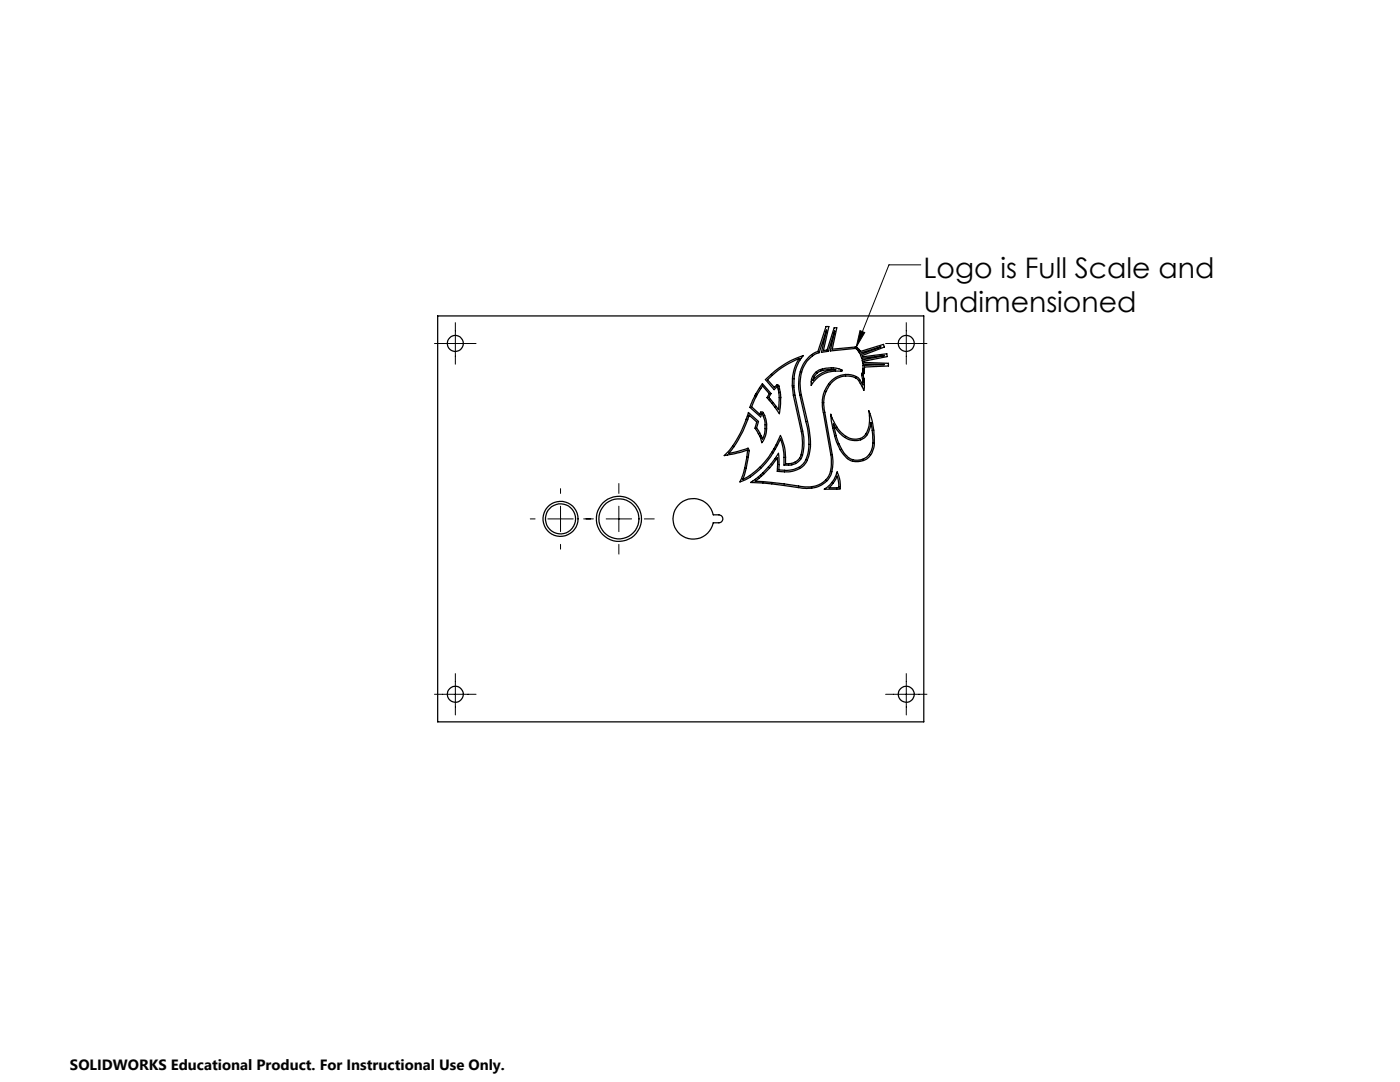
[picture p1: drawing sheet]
<svg xmlns="http://www.w3.org/2000/svg" width="279mm" height="216mm" viewBox="0 0 279 216" stroke-linecap="round" stroke-linejoin="round" font-family="sans-serif">
<g fill="none" stroke="#000" stroke-width=".25">
<path d="M87.3 63h97.1v81h-97.1zM152.8 75.7a18.7 18.7 0 0 1 7.5-4.8 8 8 0 0 0-1.9 6.1l.2 1.8 1.6 7.2a8 8 0 0 1-.4 5.5 2.99 2.99 0 0 1-2.4 1.3h-.9v-1.5a9.8 9.8 0 0 0-.7-3.7 17.1 17.1 0 0 1-4.7 6.5l-1.6 1.2-1.8 .9 .9-2.8 .6-3.6-2.5 .7-2.2 .4a20.8 20.8 0 0 0 4.9-8.6l2 1.8-.4 1.3 1 1.7 .2 .5a5 5 0 0 0 .5-3.1l-.1-.6-.5-1.4-.3 .7-2.2-1.9 1.1-2.5 1.5-2.2 1.7 1.9-.5 .8 2 2.4 .1-2.7-.3-1.9-.7 .7zM153.2 75.8a17.7 17.7 0 0 1 6.3-4.3 8.7 8.7 0 0 0-1.4 5.5l.2 1.9 1.6 7.2a8.2 8.2 0 0 1-.3 5.3 2.79 2.79 0 0 1-2.2 1.1h-.6a10.7 10.7 0 0 0-1-5.6l-.9 1.8a14.7 14.7 0 0 1-6.7 6.9l.6-1.6 .5-2.7 .2-1.3-.1-.5-.1-.1-2.4 .8-1.5 .3a20.8 20.8 0 0 0 4.1-7.7l1.5 1.4-.3 1.2 1 1.7 .3 1.2a5.8 5.8 0 0 0 .3-6l-.5-.1-.1 .5-1.7-1.5 1.1-2.5 1.1-1.7 1.3 1.6-.4 .7 2.4 3.2a11.5 11.5 0 0 0 0-5.5l-.4-.2-.6 .5zM162.7 74.3a5.8 5.8 0 0 1 5.1-.6l.1 .1a.17 .17 0 0 1 .2 .2 .17 .17 0 0 1-.3 0 5.9 5.9 0 0 0-5.9 2.9l.1-1.4zM162.9 74.5a5.3 5.3 0 0 1 3.6-.8l.3 .1a5.8 5.8 0 0 0-4.6 2.1l.4-.9zM164.9 65.2h.5l-1.1 4.8 .8-.2 1.4-4.4h.5l-.9 4.3 4.9-.4 .7 .8 4.6-1.4 .2 .6-4.4 1.6 .1 .3 4.8-.6 .1 .6-4.7 .9 .1 .2 4.8 .2v.5l-4.8 .2-.2 1.7a6.8 6.8 0 0 1 .1 3l-1.1-2a4 4 0 0 0-6.2 1.7 6.5 6.5 0 0 0-.5 4.7l1.5 8.4a5.6 5.6 0 0 1-1.4 5.6 6.4 6.4 0 0 1-5.4 1 67.2 67.2 0 0 0-9.5-1 17.3 17.3 0 0 0 5.6-5.8v3.3a6.3 6.3 0 0 0 4.1-.6 4.9 4.9 0 0 0 1.9-4.5 16.6 16.6 0 0 0-.6-4.6l-1.2-5.3a7.7 7.7 0 0 1 2.5-8.1l1.1-.6zM165 65.9l-1.1 4.4 1.4-.2 1.3-4.1-.9 4 5.1-.5 .8 1 4.2-1.3-4.1 1.6 .3 .7 4.5-.6-4.5 .9 .2 .8 4.3 .1-4.3 .2v1.1l-.2 .8 .2 2-.6-1a3.5 3.5 0 0 0-4.3-.7 6.2 6.2 0 0 0-3 7.2l1.6 9.7a4.5 4.5 0 0 1-5.2 5.2l-6.6-.9-3.4-.3a18.3 18.3 0 0 0 4.5-4.7l-.1 2.8 1.5 .1a4.4 4.4 0 0 0 5-4.3 15.1 15.1 0 0 0-.5-5.8l-1.2-5.3a7.4 7.4 0 0 1 2.4-7.9l1.2-.5zM172.2 75.7h.1M165.8 82.7l.2 .6a9.1 9.1 0 0 0 2.8 3.8 2.7 2.7 0 0 0 4.4-1.4l.3-1.7-.1-2a14.1 14.1 0 0 1 .9 7.7 3.4 3.4 0 0 1-3 2.4 3.4 3.4 0 0 1-3.3-1.9l-1-1.9-.4-1.1-.7-3.2zM166.3 84.6a5.8 5.8 0 0 0 3.8 3.3 2.78 2.78 0 0 0 3.5-2.4l.2-1.2 .1 .6a12.5 12.5 0 0 1 0 5 3.1 3.1 0 0 1-2.8 1.9 3.1 3.1 0 0 1-2.9-1.7l-1-2.2zM167.1 94.2a5.4 5.4 0 0 1 .5 3.4h-3.1a5.8 5.8 0 0 0 2.6-3.4zM167.1 95l.2 1a1.18 1.18 0 0 1 0 1.3h-1.8a6.2 6.2 0 0 0 1.6-2.3z"/>
<path d="M135.8 100.4a4.1 4.1 0 0 1 6.5 2.3h1.2a.79 .79 0 0 1 .8 .8 .79 .79 0 0 1-.8 .8h-1.2a4.1 4.1 0 0 1-6 2.7 4.1 4.1 0 0 1-.5-6.6z"/>
<circle cx="90.9" cy="68.5" r="1.6"/>
<circle cx="180.9" cy="68.5" r="1.6"/>
<circle cx="111.9" cy="103.5" r="3.5"/>
<circle cx="111.9" cy="103.5" r="3"/>
<circle cx="123.5" cy="103.5" r="4.5"/>
<circle cx="123.5" cy="103.5" r="4"/>
<circle cx="90.9" cy="138.5" r="1.59"/>
<circle cx="180.9" cy="138.5" r="1.59"/>
</g>
<g fill="none" stroke="#000" stroke-width=".2">
<path d="M183.8 52.8h-6.4l-6.5 16.5M86.7 68.5h8.3M90.9 64.4v8.3M171.6 66l1 .4-1.7 2.9zM176.7 68.5h8.3M180.9 64.4v8.3M111.9 97.5v1M123.5 96.5v2M105.8 103.5h1M109.3 103.5h5.1M111.9 101v5.1M111.9 108.6v1"/>
<path d="M116.5 103.5h1.9M121 103.5h5M123.5 101v5.1M123.5 108.6v2M128.6 103.5h2M86.7 138.5h8.3M90.9 134.4v8.3M176.7 138.5h8.3M180.9 134.4v8.3"/>
</g>
<path d="M171.6 66l1 .4-1.7 2.9z" fill="#000"/>
<g font-size="5.6">
<text x="184.3" y="55.5">Logo is Full Scale and</text>
<text x="184.3" y="62.2">Undimensioned</text>
</g>
<text font-size="3" x="14" y="213.5">SOLIDWORKS Educational Product. For Instructional Use Only.</text>
</svg>
